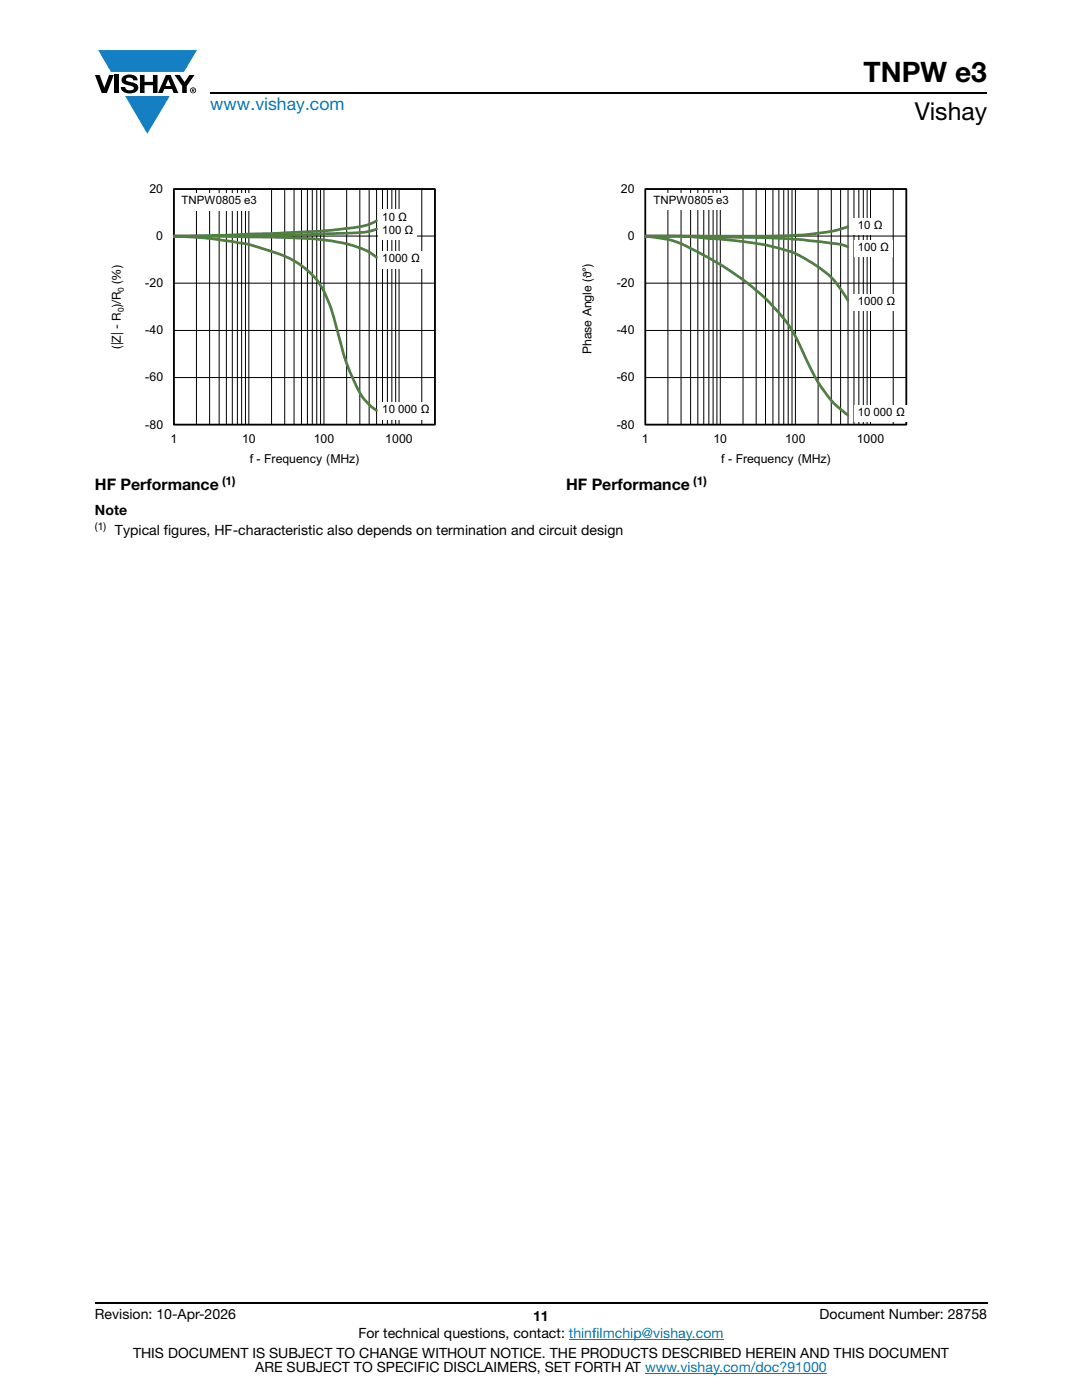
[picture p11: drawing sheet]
<svg xmlns="http://www.w3.org/2000/svg" width="216mm" height="279mm" viewBox="0 0 216 279" stroke-linecap="round" stroke-linejoin="round" font-family="sans-serif">
<g fill="#147fc3">
<path d="M19.6 10h19.7l-2.6 4.3h-1.1h-13.5z"/>
<path d="M25 19.2h8.9l-4.5 7.5z"/>
</g>
<g fill="#000">
<path d="M18.9 15h1l.9 2.5 1-2.5h.9l-1.4 3.6h-1zM22.9 15h.9v3.6h-.9zM24.6 15.3a2.1 2.1 0 0 1 2.8 .3l.1 .4h-.9a.79 .79 0 0 0-.7-.5 .79 .79 0 0 0-.8 .4l.3 .3 1 .2a1.08 1.08 0 0 1 1.2 1 1.08 1.08 0 0 1-1.1 1.2 1.73 1.73 0 0 1-2.4-1.2h.9a.96 .96 0 0 0 .8 .6 .96 .96 0 0 0 .9-.4 1.31 1.31 0 0 0-1.2-.6 1.03 1.03 0 0 1-1.1-.6 1.03 1.03 0 0 1 .2-1.1zM27.9 15h.9v1.3h1.7v-1.3h.9v3.6h-.9v-1.6h-1.7v1.6h-.9zM34.8 15h1.1l.9 1.4 1-1.4h1l-1.5 2.2v1.4h-.9v-1.4z"/>
<path d="M33.6 15.9l.5 1.3h-1.1zM33.1 15l-1.6 3.6h1l.3-.8h1.5l.3 .8h1l-1.6-3.6z"/>
<path d="M38.4 17.8h.2v.2h-.2zM38.3 17.7v.7h.1v-.3l.4 .3-.2-.3 .2-.2-.1-.2z"/>
<path d="M38.1 18a.46 .46 0 0 1 .9 0 .46 .46 0 0 1-.9 0zM37.9 18a.6 .6 0 0 0 1.2 0 .6 .6 0 0 0-1.2 0z"/>
</g>
<path d="M42 18.6h155M18.9 260h178.1" fill="none" stroke="#000" stroke-width=".36"/>
<path d="M113.5 267.3h30.9M128.7 274h36.3" fill="none" stroke="#007ec4" stroke-width=".2"/>
<g fill="none" stroke="#000" stroke-width=".2">
<path d="M34.7 37.7h52.1v47h-52.1zM39.2 37.7v47M41.8 37.7v47M43.7 37.7v47M45.2 37.7v47M46.4 37.7v47M47.4 37.7v47M48.2 37.7v47M49 37.7v47M49.7 37.7v47M54.2 37.7v47M56.8 37.7v47"/>
<path d="M58.7 37.7v47M60.2 37.7v47M61.3 37.7v47M62.3 37.7v47M63.2 37.7v47M64 37.7v47M64.6 37.7v47M69.2 37.7v47M71.8 37.7v47M73.7 37.7v47M75.1 37.7v47M76.3 37.7v47"/>
<path d="M77.3 37.7v47M78.2 37.7v47M79 37.7v47M79.6 37.7v47M84.2 37.7v47M34.7 56.5h52.1M34.7 47.1h52.1M34.7 75.3h52.1M34.7 66h52.1"/>
</g>
<path d="M34.7 37.7h52.1v47h-52.1z" fill="none" stroke="#000" stroke-width=".35"/>
<path d="M34.7 47.1l20.1 .2 7.5 .3 3 .4a22.8 22.8 0 0 1 9.1 2.8l.7 .6M34.7 47.1l6.2 .4 6 .8a30.8 30.8 0 0 1 7.8 2.1 16 16 0 0 1 11.4 11.3l.5 1.6a64.6 64.6 0 0 0 4.9 14.5 11.2 11.2 0 0 0 3.6 4.1M75.1 44.1a15.7 15.7 0 0 1-6.8 1.6l-4.6 .5-8.9 .4-11.8 .4-8.3 .1M75.1 45.7a22.9 22.9 0 0 1-7.8 .9l-7.8 .3-24.8 .2" fill="none" stroke="#4e823b" stroke-width=".53"/>
<g fill="#fff">
<path d="M35.4 38.5h16.7v3.5h-16.7z"/>
<path d="M75.5 41.8h7.7v6.1h-7.7z"/>
<path d="M75.5 50.2h9v3.4h-9z"/>
<path d="M75.5 80.3h11v3.4h-11z"/>
</g>
<g fill="none" stroke="#000" stroke-width=".2">
<path d="M128.8 37.7h52.1v47h-52.1zM133.3 37.7v47M135.9 37.7v47M137.8 37.7v47M139.2 37.7v47M140.4 37.7v47M141.4 37.7v47M142.3 37.7v47M143.1 37.7v47M143.7 37.7v47M148.3 37.7v47M150.9 37.7v47"/>
<path d="M152.7 37.7v47M154.2 37.7v47M155.4 37.7v47M156.4 37.7v47M157.3 37.7v47M158 37.7v47M158.7 37.7v47M163.2 37.7v47M165.9 37.7v47M167.7 37.7v47M169.2 37.7v47M170.4 37.7v47"/>
<path d="M171.4 37.7v47M172.3 37.7v47M173 37.7v47M173.7 37.7v47M178.2 37.7v47M128.8 56.5h52.1M128.8 47.1h52.1M128.8 75.3h52.1M128.8 66h52.1"/>
</g>
<path d="M128.8 37.7h52.1v47h-52.1z" fill="none" stroke="#000" stroke-width=".35"/>
<path d="M128.8 47.1h10.8l17.1 .5 3.5 .2 7.2 .9 1.8 .5M128.8 47.1h7.5l7.4 .6 8 1 3.7 .8a23.6 23.6 0 0 1 11.5 7l2.3 3.4M128.8 47.1l.6 .1a20 20 0 0 1 9.5 2.9l3 1.6a45.6 45.6 0 0 1 16 13.9l1.8 3.5a39.3 39.3 0 0 0 7 11.7l2.5 2.1M169.2 45.2a38.8 38.8 0 0 1-9.8 1.7l-6.6 .2h-24" fill="none" stroke="#4e823b" stroke-width=".53"/>
<g fill="#fff">
<path d="M129.6 38.6h16.7v3.4h-16.7z"/>
<path d="M170.3 58.7h9.1v3.4h-9.1z"/>
<path d="M170.3 47.9h7.8v3.3h-7.8z"/>
<path d="M170.3 43.5h6.5v3.4h-6.5z"/>
<path d="M170.3 80.9h11v3.4h-11z"/>
</g>
<text font-size="5.6" x="172.3" y="16.4">TNPW e3</text>
<text font-size="4.9" x="182.5" y="24">Vishay</text>
<text font-size="3.5" fill="#007ec4" x="42" y="21.9">www.vishay.com</text>
<g font-size="3.2">
<text x="18.9" y="97.8">HF Performance</text>
<text x="112.9" y="97.8">HF Performance</text>
</g>
<g font-size="2.8">
<text x="18.9" y="102.8">Note</text>
<text x="22.9" y="106.7">Typical figures, HF-characteristic also depends on termination and circuit design</text>
<text x="18.9" y="263.3">Revision: 10-Apr-2026</text>
<text x="106.4" y="263.6">11</text>
<text x="163.6" y="263.3">Document Number: 28758</text>
<text x="71.5" y="267.1">For technical questions, contact: thinfilmchip@vishay.com</text>
<text x="26.5" y="271">THIS DOCUMENT IS SUBJECT TO CHANGE WITHOUT NOTICE. THE PRODUCTS DESCRIBED HEREIN AND THIS DOCUMENT</text>
<text x="50.9" y="273.8">ARE SUBJECT TO SPECIFIC DISCLAIMERS, SET FORTH AT www.vishay.com/doc?91000</text>
</g>
<g font-size="2.5">
<text x="29.8" y="38.5">20</text>
<text x="123.9" y="38.5">20</text>
<text x="31.2" y="47.9">0</text>
<text x="125.3" y="47.9">0</text>
<text x="29" y="57.3">-20</text>
<text x="123.1" y="57.3">-20</text>
<text x="24.1" y="69.6" transform="rotate(-90 24.1 69.6)">(|Z| - R )/R (%)</text>
<text x="29" y="66.7">-40</text>
<text x="118" y="70.7" transform="rotate(-90 118 70.7)">Phase Angle (ϑ°)</text>
<text x="123.1" y="66.7">-40</text>
<text x="29" y="76.1">-60</text>
<text x="123.1" y="76.1">-60</text>
<text x="29" y="85.5">-80</text>
<text x="34" y="88.5">1</text>
<text x="48.3" y="88.5">10</text>
<text x="62.6" y="88.5">100</text>
<text x="76.9" y="88.5">1000</text>
<text x="123.1" y="85.5">-80</text>
<text x="128.1" y="88.5">1</text>
<text x="142.4" y="88.5">10</text>
<text x="156.7" y="88.5">100</text>
<text x="171" y="88.5">1000</text>
<text x="49.8" y="92.4">f - Frequency (MHz)</text>
<text x="143.9" y="92.4">f - Frequency (MHz)</text>
</g>
<g font-size="2.4">
<text x="44.3" y="96.8">(1)</text>
<text x="138.3" y="96.8">(1)</text>
</g>
<g font-size="2.3">
<text x="36.2" y="40.8">TNPW0805 e3</text>
<text x="130.4" y="40.8">TNPW0805 e3</text>
<text x="76.3" y="44">10 Ω</text>
<text x="76.3" y="46.7">100 Ω</text>
<text x="171.2" y="45.8">10 Ω</text>
<text x="76.3" y="52.4">1000 Ω</text>
<text x="171.2" y="50.1">100 Ω</text>
<text x="171.1" y="61">1000 Ω</text>
<text x="76.3" y="82.5">10 000 Ω</text>
<text x="171.1" y="83.1">10 000 Ω</text>
</g>
<text font-size="2.1" x="18.9" y="105.9">(1)</text>
<g font-size="1.7">
<text x="24.7" y="58.2" transform="rotate(-90 24.7 58.2)">0</text>
<text x="24.7" y="62.3" transform="rotate(-90 24.7 62.3)">0</text>
</g>
</svg>
